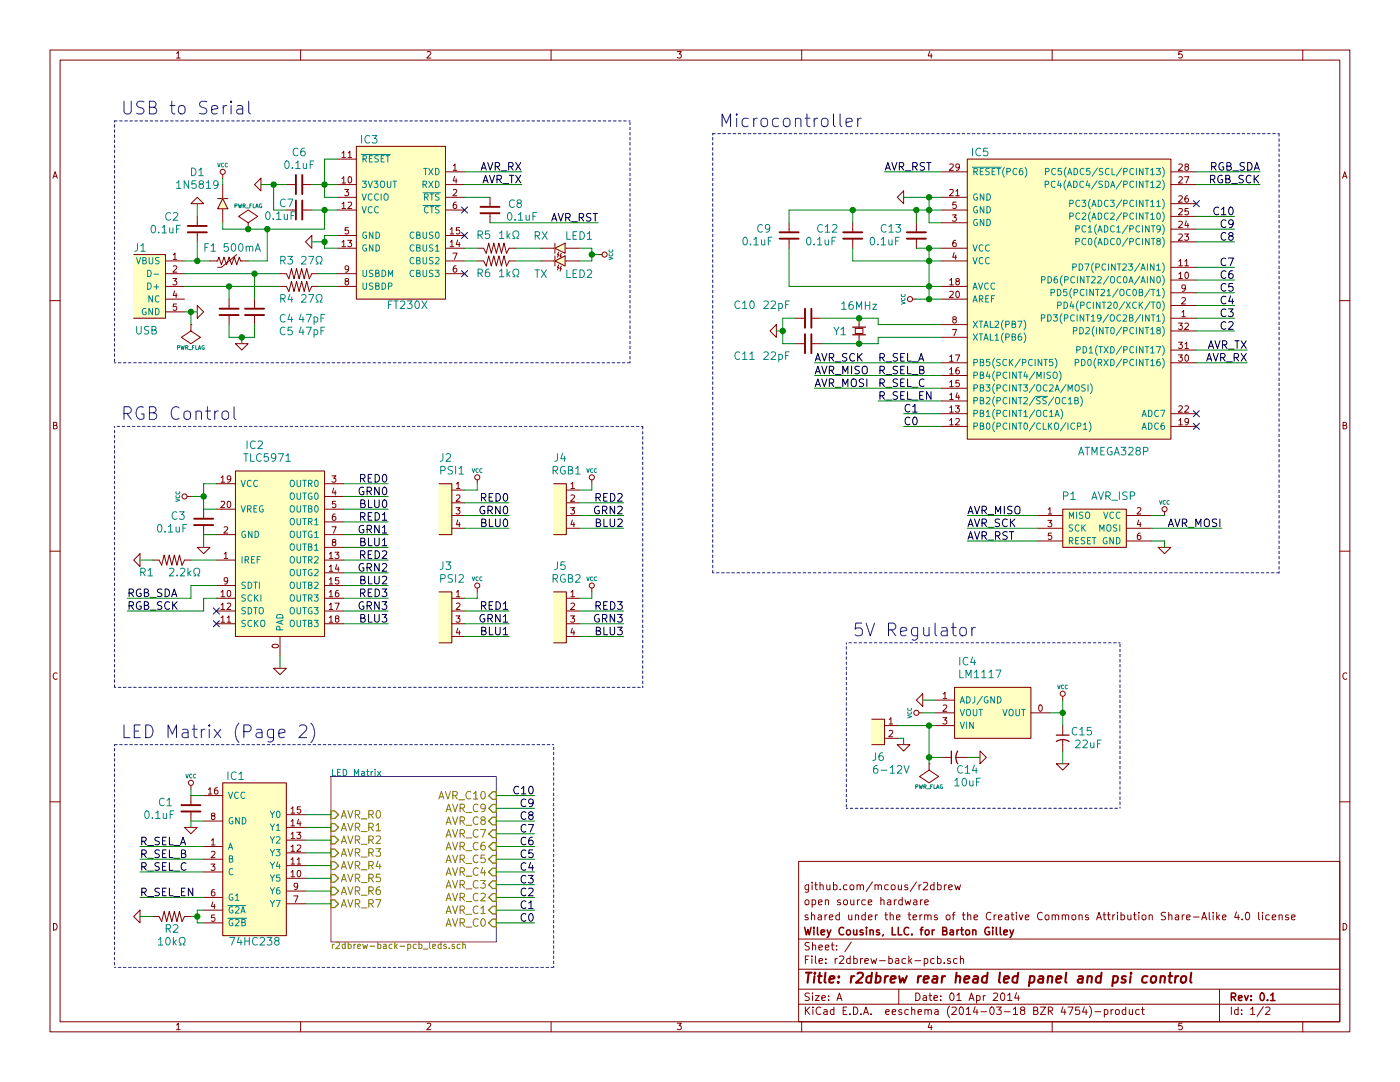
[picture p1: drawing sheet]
EESchema Schematic File Version 2
LIBS:power
LIBS:7400-ic
LIBS:analog-ic
LIBS:avr-mcu
LIBS:bluegiga
LIBS:connector
LIBS:freescale-ic
LIBS:ftdi-ic
LIBS:maxim-ic
LIBS:micrel-ic
LIBS:microchip-ic
LIBS:nxp-ic
LIBS:rohm
LIBS:sharp-relay
LIBS:sparkfun
LIBS:standard
LIBS:stmicro-mcu
LIBS:ti-ic
LIBS:uln-ic
LIBS:r2dbrew-back-pcb-cache
EELAYER 24 0
EELAYER END
$Descr A 11000 8500
encoding utf-8
Sheet 1 2
Title "r2dbrew rear head led panel and psi control"
Date "01 Apr 2014"
Rev "0.1"
Comp "Wiley Cousins, LLC. for Barton Gilley"
Comment1 "shared under the terms of the Creative Commons Attribution Share-Alike 4.0 license"
Comment2 "open source hardware"
Comment3 "github.com/mcous/r2dbrew"
Comment4 ""
$EndDescr
$Comp
L 2PIN_FEMALE J6
U 1 1
P 6950 5750
F 0 "J6" H 6900 5550 60  0000 C CNN
F 1 "6-12V" H 7000 5450 60  0000 C CNN
F 2 "" H 6900 5550 60  0000 C CNN
F 3 "" H 6900 5550 60  0000 C CNN
	1    6950 5750
	1    0    0    -1  
$EndComp
$Comp
L LM1117 IC4
U 1 1
P 7800 5600
F 0 "IC4" H 7600 6000 60  0000 C CNN
F 1 "LM1117" H 7700 5900 60  0000 C CNN
F 2 "" H 7800 5600 60  0000 C CNN
F 3 "" H 7800 5600 60  0000 C CNN
	1    7800 5600
	1    0    0    -1  
$EndComp
$Comp
L GND #PWR01
U 1 1
P 7100 5850
F 0 "#PWR01" H 7100 5850 30  0001 C CNN
F 1 "GND" H 7100 5780 30  0001 C CNN
F 2 "" H 7100 5850 60  0000 C CNN
F 3 "" H 7100 5850 60  0000 C CNN
	1    7100 5850
	1    0    0    -1  
$EndComp
$Comp
L PWR_FLAG #FLG02
U 1 1
P 7300 6000
F 0 "#FLG02" H 7300 6095 30  0001 C CNN
F 1 "PWR_FLAG" H 7300 6180 30  0000 C CNN
F 2 "" H 7300 6000 60  0000 C CNN
F 3 "" H 7300 6000 60  0000 C CNN
	1    7300 6000
	-1   0    0    1   
$EndComp
$Comp
L VCC #PWR03
U 1 1
P 7250 5600
F 0 "#PWR03" H 7250 5700 30  0001 C CNN
F 1 "VCC" H 7250 5700 30  0000 C CNN
F 2 "" H 7250 5600 60  0000 C CNN
F 3 "" H 7250 5600 60  0000 C CNN
	1    7250 5600
	0    -1   -1   0   
$EndComp
$Comp
L GND #PWR04
U 1 1
P 7250 5500
F 0 "#PWR04" H 7250 5500 30  0001 C CNN
F 1 "GND" H 7250 5430 30  0001 C CNN
F 2 "" H 7250 5500 60  0000 C CNN
F 3 "" H 7250 5500 60  0000 C CNN
	1    7250 5500
	0    1    1    0   
$EndComp
$Comp
L C_POL C14
U 1 1
P 7500 5950
F 0 "C14" H 7600 5850 60  0000 C CNN
F 1 "10uF" H 7600 5750 60  0000 C CNN
F 2 "" H 7500 5950 60  0001 C CNN
F 3 "" H 7500 5950 60  0001 C CNN
	1    7500 5950
	1    0    0    -1  
$EndComp
$Comp
L GND #PWR05
U 1 1
P 7700 5950
F 0 "#PWR05" H 7700 5950 30  0001 C CNN
F 1 "GND" H 7700 5880 30  0001 C CNN
F 2 "" H 7700 5950 60  0000 C CNN
F 3 "" H 7700 5950 60  0000 C CNN
	1    7700 5950
	0    -1   -1   0   
$EndComp
$Comp
L C_POL C15
U 1 1
P 8350 5800
F 0 "C15" V 8300 5950 60  0000 C CNN
F 1 "22uF" V 8400 6000 60  0000 C CNN
F 2 "" H 8350 5800 60  0001 C CNN
F 3 "" H 8350 5800 60  0001 C CNN
	1    8350 5800
	0    1    1    0   
$EndComp
$Comp
L VCC #PWR06
U 1 1
P 8350 5500
F 0 "#PWR06" H 8350 5600 30  0001 C CNN
F 1 "VCC" H 8350 5600 30  0000 C CNN
F 2 "" H 8350 5500 60  0000 C CNN
F 3 "" H 8350 5500 60  0000 C CNN
	1    8350 5500
	1    0    0    -1  
$EndComp
$Comp
L GND #PWR07
U 1 1
P 8350 6000
F 0 "#PWR07" H 8350 6000 30  0001 C CNN
F 1 "GND" H 8350 5930 30  0001 C CNN
F 2 "" H 8350 6000 60  0000 C CNN
F 3 "" H 8350 6000 60  0000 C CNN
	1    8350 6000
	1    0    0    -1  
$EndComp
$Comp
L ATMEGA328P_TQFP IC5
U 1 1
P 8400 2350
F 0 "IC5" H 7700 3500 60  0000 C CNN
F 1 "ATMEGA328P" H 8750 1150 60  0000 C CNN
F 2 "" H 8400 2350 60  0000 C CNN
F 3 "" H 8400 2350 60  0000 C CNN
	1    8400 2350
	1    0    0    -1  
$EndComp
Text Label 7100 3350 0    60   ~ 0
C0
Text Label 7100 3250 0    60   ~ 0
C1
Text Label 9700 2600 2    60   ~ 0
C2
Text Label 9700 2500 2    60   ~ 0
C3
Text Label 9700 2400 2    60   ~ 0
C4
Text Label 9700 2300 2    60   ~ 0
C5
Text Label 9700 2200 2    60   ~ 0
C6
Text Label 9700 2100 2    60   ~ 0
C7
Text Label 9700 1900 2    60   ~ 0
C8
Text Label 9700 1800 2    60   ~ 0
C9
Text Label 9700 1700 2    60   ~ 0
C10
Text Label 4200 7250 2    60   ~ 0
C0
Text Label 4200 7150 2    60   ~ 0
C1
Text Label 4200 7050 2    60   ~ 0
C2
Text Label 4200 6950 2    60   ~ 0
C3
Text Label 4200 6850 2    60   ~ 0
C4
Text Label 4200 6750 2    60   ~ 0
C5
Text Label 4200 6650 2    60   ~ 0
C6
Text Label 4200 6550 2    60   ~ 0
C7
Text Label 4200 6450 2    60   ~ 0
C8
Text Label 4200 6350 2    60   ~ 0
C9
Text Label 4200 6250 2    60   ~ 0
C10
$Comp
L 74HC238 IC1
U 1 1
P 2000 6750
F 0 "IC1" H 1850 7400 60  0000 C CNN
F 1 "74HC238" H 2000 6100 60  0000 C CNN
F 2 "" H 2000 6750 60  0000 C CNN
F 3 "" H 2000 6750 60  0000 C CNN
	1    2000 6750
	1    0    0    -1  
$EndComp
$Sheet
S 2600 6100 1300 1300
U 52E2D889
F0 "LED Matrix" 50
F1 "r2dbrew-back-pcb_leds.sch" 50
F2 "AVR_R0" I L 2600 6400 60 
F3 "AVR_R1" I L 2600 6500 60 
F4 "AVR_R2" I L 2600 6600 60 
F5 "AVR_R3" I L 2600 6700 60 
F6 "AVR_R4" I L 2600 6800 60 
F7 "AVR_R5" I L 2600 6900 60 
F8 "AVR_R6" I L 2600 7000 60 
F9 "AVR_R7" I L 2600 7100 60 
F10 "AVR_C0" I R 3900 7250 60 
F11 "AVR_C1" I R 3900 7150 60 
F12 "AVR_C2" I R 3900 7050 60 
F13 "AVR_C3" I R 3900 6950 60 
F14 "AVR_C4" I R 3900 6850 60 
F15 "AVR_C5" I R 3900 6750 60 
F16 "AVR_C6" I R 3900 6650 60 
F17 "AVR_C7" I R 3900 6550 60 
F18 "AVR_C8" I R 3900 6450 60 
F19 "AVR_C9" I R 3900 6350 60 
F20 "AVR_C10" I R 3900 6250 60 
$EndSheet
$Comp
L C C1
U 1 1
P 1500 6350
F 0 "C1" V 1550 6550 60  0000 C CNN
F 1 "0.1uF" V 1450 6600 60  0000 C CNN
F 2 "" H 1500 6350 60  0001 C CNN
F 3 "" H 1500 6350 60  0001 C CNN
	1    1500 6350
	0    -1   -1   0   
$EndComp
$Comp
L GND #PWR08
U 1 1
P 1500 6500
F 0 "#PWR08" H 1500 6500 30  0001 C CNN
F 1 "GND" H 1500 6430 30  0001 C CNN
F 2 "" H 1500 6500 60  0000 C CNN
F 3 "" H 1500 6500 60  0000 C CNN
	1    1500 6500
	1    0    0    -1  
$EndComp
$Comp
L VCC #PWR09
U 1 1
P 1500 6200
F 0 "#PWR09" H 1500 6300 30  0001 C CNN
F 1 "VCC" H 1500 6300 30  0000 C CNN
F 2 "" H 1500 6200 60  0000 C CNN
F 3 "" H 1500 6200 60  0000 C CNN
	1    1500 6200
	1    0    0    -1  
$EndComp
Text Label 1100 6650 0    60   ~ 0
R_SEL_A
Text Label 1100 6750 0    60   ~ 0
R_SEL_B
Text Label 1100 6850 0    60   ~ 0
R_SEL_C
Text Label 1100 7050 0    60   ~ 0
R_SEL_EN
$Comp
L R R2
U 1 1
P 1350 7200
F 0 "R2" H 1350 7100 60  0000 C CNN
F 1 "10kΩ" H 1350 7000 60  0000 C CNN
F 2 "" H 1350 7200 60  0001 C CNN
F 3 "" H 1350 7200 60  0001 C CNN
	1    1350 7200
	1    0    0    -1  
$EndComp
$Comp
L GND #PWR010
U 1 1
P 1100 7200
F 0 "#PWR010" H 1100 7200 30  0001 C CNN
F 1 "GND" H 1100 7130 30  0001 C CNN
F 2 "" H 1100 7200 60  0000 C CNN
F 3 "" H 1100 7200 60  0000 C CNN
	1    1100 7200
	0    1    1    0   
$EndComp
Text Label 6900 2850 0    60   ~ 0
R_SEL_A
Text Label 6900 2950 0    60   ~ 0
R_SEL_B
Text Label 6900 3050 0    60   ~ 0
R_SEL_C
Text Label 6900 3150 0    60   ~ 0
R_SEL_EN
Text Label 9800 2750 2    60   ~ 0
AVR_TX
Text Label 9800 2850 2    60   ~ 0
AVR_RX
Text Label 6950 1350 0    60   ~ 0
AVR_RST
Text Label 9900 1450 2    60   ~ 0
RGB_SCK
Text Label 9900 1350 2    60   ~ 0
RGB_SDA
NoConn ~ 9400 1600
NoConn ~ 9400 3250
NoConn ~ 9400 3350
$Comp
L CRYSTAL Y1
U 1 1
P 6750 2600
F 0 "Y1" V 6750 2750 60  0000 C CNN
F 1 "16MHz" V 6950 2600 60  0000 C CNN
F 2 "" H 6750 2600 60  0000 C CNN
F 3 "" H 6750 2600 60  0000 C CNN
	1    6750 2600
	0    -1   -1   0   
$EndComp
$Comp
L C C11
U 1 1
P 6350 2700
F 0 "C11" H 5850 2600 60  0000 C CNN
F 1 "22pF" H 6100 2600 60  0000 C CNN
F 2 "" H 6350 2700 60  0001 C CNN
F 3 "" H 6350 2700 60  0001 C CNN
	1    6350 2700
	1    0    0    -1  
$EndComp
$Comp
L C C10
U 1 1
P 6350 2500
F 0 "C10" H 5850 2600 60  0000 C CNN
F 1 "22pF" H 6100 2600 60  0000 C CNN
F 2 "" H 6350 2500 60  0001 C CNN
F 3 "" H 6350 2500 60  0001 C CNN
	1    6350 2500
	1    0    0    -1  
$EndComp
$Comp
L GND #PWR011
U 1 1
P 6100 2600
F 0 "#PWR011" H 6100 2600 30  0001 C CNN
F 1 "GND" H 6100 2530 30  0001 C CNN
F 2 "" H 6100 2600 60  0000 C CNN
F 3 "" H 6100 2600 60  0000 C CNN
	1    6100 2600
	0    1    1    0   
$EndComp
$Comp
L C C13
U 1 1
P 7200 1850
F 0 "C13" V 7150 1650 60  0000 C CNN
F 1 "0.1uF" V 7250 1600 60  0000 C CNN
F 2 "" H 7200 1850 60  0001 C CNN
F 3 "" H 7200 1850 60  0001 C CNN
	1    7200 1850
	0    1    1    0   
$EndComp
$Comp
L C C12
U 1 1
P 6700 1850
F 0 "C12" V 6650 1650 60  0000 C CNN
F 1 "0.1uF" V 6750 1600 60  0000 C CNN
F 2 "" H 6700 1850 60  0001 C CNN
F 3 "" H 6700 1850 60  0001 C CNN
	1    6700 1850
	0    1    1    0   
$EndComp
$Comp
L C C9
U 1 1
P 6200 1850
F 0 "C9" V 6150 1650 60  0000 C CNN
F 1 "0.1uF" V 6250 1600 60  0000 C CNN
F 2 "" H 6200 1850 60  0001 C CNN
F 3 "" H 6200 1850 60  0001 C CNN
	1    6200 1850
	0    1    1    0   
$EndComp
$Comp
L VCC #PWR012
U 1 1
P 7200 2350
F 0 "#PWR012" H 7200 2450 30  0001 C CNN
F 1 "VCC" H 7200 2450 30  0000 C CNN
F 2 "" H 7200 2350 60  0000 C CNN
F 3 "" H 7200 2350 60  0000 C CNN
	1    7200 2350
	0    -1   -1   0   
$EndComp
$Comp
L GND #PWR013
U 1 1
P 7100 1550
F 0 "#PWR013" H 7100 1550 30  0001 C CNN
F 1 "GND" H 7100 1480 30  0001 C CNN
F 2 "" H 7100 1550 60  0000 C CNN
F 3 "" H 7100 1550 60  0000 C CNN
	1    7100 1550
	0    1    1    0   
$EndComp
Text Label 6400 2850 0    60   ~ 0
AVR_SCK
Text Label 6400 2950 0    60   ~ 0
AVR_MISO
Text Label 6400 3050 0    60   ~ 0
AVR_MOSI
$Comp
L AVR_ISP P1
U 1 1
P 8600 4150
F 0 "P1" H 8400 4400 60  0000 C CNN
F 1 "AVR_ISP" H 8750 4400 60  0000 C CNN
F 2 "" H 8600 4150 60  0001 C CNN
F 3 "" H 8600 4150 60  0001 C CNN
	1    8600 4150
	1    0    0    -1  
$EndComp
$Comp
L VCC #PWR014
U 1 1
P 9150 4050
F 0 "#PWR014" H 9150 4150 30  0001 C CNN
F 1 "VCC" H 9150 4150 30  0000 C CNN
F 2 "" H 9150 4050 60  0000 C CNN
F 3 "" H 9150 4050 60  0000 C CNN
	1    9150 4050
	1    0    0    -1  
$EndComp
Text Label 7600 4050 0    60   ~ 0
AVR_MISO
Text Label 7600 4150 0    60   ~ 0
AVR_SCK
Text Label 7600 4250 0    60   ~ 0
AVR_RST
Text Label 9600 4150 2    60   ~ 0
AVR_MOSI
$Comp
L GND #PWR015
U 1 1
P 9150 4300
F 0 "#PWR015" H 9150 4300 30  0001 C CNN
F 1 "GND" H 9150 4230 30  0001 C CNN
F 2 "" H 9150 4300 60  0000 C CNN
F 3 "" H 9150 4300 60  0000 C CNN
	1    9150 4300
	1    0    0    -1  
$EndComp
$Comp
L MICROUSB J1
U 1 1
P 1250 2250
F 0 "J1" H 1100 2550 60  0000 C CNN
F 1 "USB" H 1150 1900 60  0000 C CNN
F 2 "" H 1150 2250 60  0001 C CNN
F 3 "" H 1150 2250 60  0001 C CNN
	1    1250 2250
	1    0    0    -1  
$EndComp
$Comp
L GND #PWR016
U 1 1
P 1550 2450
F 0 "#PWR016" H 1550 2450 30  0001 C CNN
F 1 "GND" H 1550 2380 30  0001 C CNN
F 2 "" H 1550 2450 60  0000 C CNN
F 3 "" H 1550 2450 60  0000 C CNN
	1    1550 2450
	0    -1   -1   0   
$EndComp
$Comp
L R R3
U 1 1
P 2350 2150
F 0 "R3" H 2250 2250 60  0000 C CNN
F 1 "27Ω" H 2450 2250 60  0000 C CNN
F 2 "" H 2350 2150 60  0001 C CNN
F 3 "" H 2350 2150 60  0001 C CNN
	1    2350 2150
	1    0    0    -1  
$EndComp
$Comp
L R R4
U 1 1
P 2350 2250
F 0 "R4" H 2250 2150 60  0000 C CNN
F 1 "27Ω" H 2450 2150 60  0000 C CNN
F 2 "" H 2350 2250 60  0001 C CNN
F 3 "" H 2350 2250 60  0001 C CNN
	1    2350 2250
	1    0    0    -1  
$EndComp
$Comp
L C C4
U 1 1
P 1800 2450
F 0 "C4" V 1750 2000 60  0000 C CNN
F 1 "47pF" V 1650 1800 60  0000 C CNN
F 2 "" H 1800 2450 60  0001 C CNN
F 3 "" H 1800 2450 60  0001 C CNN
	1    1800 2450
	0    -1   -1   0   
$EndComp
$Comp
L C C5
U 1 1
P 2000 2450
F 0 "C5" V 1850 2200 60  0000 C CNN
F 1 "47pF" V 1950 2000 60  0000 C CNN
F 2 "" H 2000 2450 60  0001 C CNN
F 3 "" H 2000 2450 60  0001 C CNN
	1    2000 2450
	0    -1   -1   0   
$EndComp
$Comp
L GND #PWR017
U 1 1
P 1900 2700
F 0 "#PWR017" H 1900 2700 30  0001 C CNN
F 1 "GND" H 1900 2630 30  0001 C CNN
F 2 "" H 1900 2700 60  0000 C CNN
F 3 "" H 1900 2700 60  0000 C CNN
	1    1900 2700
	1    0    0    -1  
$EndComp
$Comp
L FT230X_SOP IC3
U 1 1
P 3150 1900
F 0 "IC3" H 2900 2700 60  0000 C CNN
F 1 "FT230X" H 3200 1400 60  0000 C CNN
F 2 "" H 3150 1900 60  0001 C CNN
F 3 "" H 3150 1900 60  0001 C CNN
	1    3150 1900
	1    0    0    -1  
$EndComp
$Comp
L C C6
U 1 1
P 2350 1450
F 0 "C6" H 2350 1700 60  0000 C CNN
F 1 "0.1uF" H 2350 1600 60  0000 C CNN
F 2 "" H 2350 1450 60  0001 C CNN
F 3 "" H 2350 1450 60  0001 C CNN
	1    2350 1450
	1    0    0    -1  
$EndComp
$Comp
L C C7
U 1 1
P 2350 1650
F 0 "C7" H 2250 1700 60  0000 C CNN
F 1 "0.1uF" H 2200 1600 60  0000 C CNN
F 2 "" H 2350 1650 60  0001 C CNN
F 3 "" H 2350 1650 60  0001 C CNN
	1    2350 1650
	1    0    0    -1  
$EndComp
$Comp
L GND #PWR018
U 1 1
P 2450 1900
F 0 "#PWR018" H 2450 1900 30  0001 C CNN
F 1 "GND" H 2450 1830 30  0001 C CNN
F 2 "" H 2450 1900 60  0000 C CNN
F 3 "" H 2450 1900 60  0000 C CNN
	1    2450 1900
	0    1    1    0   
$EndComp
$Comp
L C C2
U 1 1
P 1550 1800
F 0 "C2" V 1650 2000 60  0000 C CNN
F 1 "0.1uF" V 1550 2050 60  0000 C CNN
F 2 "" H 1550 1800 60  0001 C CNN
F 3 "" H 1550 1800 60  0001 C CNN
	1    1550 1800
	0    -1   -1   0   
$EndComp
$Comp
L PTC F1
U 1 1
P 1800 2050
F 0 "F1" H 1650 2150 60  0000 C CNN
F 1 "500mA" H 1900 2150 60  0000 C CNN
F 2 "" H 1800 2050 60  0000 C CNN
F 3 "" H 1800 2050 60  0000 C CNN
	1    1800 2050
	1    0    0    -1  
$EndComp
$Comp
L GND #PWR019
U 1 1
P 1550 1600
F 0 "#PWR019" H 1550 1600 30  0001 C CNN
F 1 "GND" H 1550 1530 30  0001 C CNN
F 2 "" H 1550 1600 60  0000 C CNN
F 3 "" H 1550 1600 60  0000 C CNN
	1    1550 1600
	-1   0    0    1   
$EndComp
Wire Wire Line
	7100 5850 7100 5800
Wire Wire Line
	7100 5800 7050 5800
Wire Wire Line
	7050 5700 7350 5700
Wire Wire Line
	7300 5700 7300 6000
Connection ~ 7300 5700
Wire Wire Line
	7250 5600 7350 5600
Wire Wire Line
	7250 5500 7350 5500
Wire Wire Line
	7300 5950 7400 5950
Connection ~ 7300 5950
Wire Wire Line
	7700 5950 7600 5950
Wire Wire Line
	8250 5600 8350 5600
Wire Wire Line
	8350 5500 8350 5700
Connection ~ 8350 5600
Wire Wire Line
	8350 6000 8350 5900
Wire Wire Line
	2400 6400 2600 6400
Wire Wire Line
	2400 6500 2600 6500
Wire Wire Line
	2400 6600 2600 6600
Wire Wire Line
	2400 6700 2600 6700
Wire Wire Line
	2400 6800 2600 6800
Wire Wire Line
	2400 6900 2600 6900
Wire Wire Line
	2400 7000 2600 7000
Wire Wire Line
	2400 7100 2600 7100
Wire Wire Line
	1500 6200 1500 6250
Wire Wire Line
	1500 6250 1600 6250
Wire Wire Line
	1500 6500 1500 6450
Wire Wire Line
	1500 6450 1600 6450
Wire Wire Line
	1100 6850 1600 6850
Wire Wire Line
	1100 6750 1600 6750
Wire Wire Line
	1100 6650 1600 6650
Wire Wire Line
	1100 7200 1200 7200
Wire Wire Line
	1500 7200 1550 7200
Wire Wire Line
	1550 7150 1550 7250
Wire Wire Line
	1550 7150 1600 7150
Wire Wire Line
	1550 7250 1600 7250
Connection ~ 1550 7200
Wire Wire Line
	1100 7050 1600 7050
Wire Wire Line
	6400 3050 7400 3050
Wire Wire Line
	6400 2950 7400 2950
Wire Wire Line
	6400 2850 7400 2850
Wire Wire Line
	6900 3150 7400 3150
Wire Wire Line
	7100 3250 7400 3250
Wire Wire Line
	7100 3350 7400 3350
Wire Wire Line
	9700 1900 9400 1900
Wire Wire Line
	9700 1800 9400 1800
Wire Wire Line
	9700 1700 9400 1700
Wire Wire Line
	9700 2600 9400 2600
Wire Wire Line
	9400 2500 9700 2500
Wire Wire Line
	9700 2400 9400 2400
Wire Wire Line
	9400 2300 9700 2300
Wire Wire Line
	9700 2200 9400 2200
Wire Wire Line
	9400 2100 9700 2100
Wire Wire Line
	9800 2850 9400 2850
Wire Wire Line
	9800 2750 9400 2750
Wire Wire Line
	6950 1350 7400 1350
Wire Wire Line
	9900 1450 9400 1450
Wire Wire Line
	9400 1350 9900 1350
Wire Wire Line
	7400 2650 6900 2650
Wire Wire Line
	6900 2650 6900 2700
Wire Wire Line
	7400 2550 6900 2550
Wire Wire Line
	6900 2550 6900 2500
Connection ~ 6750 2500
Connection ~ 6750 2700
Wire Wire Line
	6100 2600 6150 2600
Wire Wire Line
	6150 2500 6150 2700
Wire Wire Line
	6150 2500 6250 2500
Wire Wire Line
	6150 2700 6250 2700
Connection ~ 6150 2600
Wire Wire Line
	7200 1950 7400 1950
Wire Wire Line
	6700 2050 7400 2050
Wire Wire Line
	6200 2250 7400 2250
Wire Wire Line
	7200 2350 7400 2350
Wire Wire Line
	7300 1950 7300 2350
Connection ~ 7300 2250
Wire Wire Line
	6200 1950 6200 2250
Wire Wire Line
	6700 1950 6700 2050
Connection ~ 7300 2050
Connection ~ 7300 1950
Connection ~ 7300 2350
Wire Wire Line
	7200 1750 7200 1650
Wire Wire Line
	6200 1650 7400 1650
Wire Wire Line
	6200 1650 6200 1750
Wire Wire Line
	7400 1750 7300 1750
Wire Wire Line
	7300 1750 7300 1550
Wire Wire Line
	7100 1550 7400 1550
Connection ~ 7300 1650
Connection ~ 7200 1650
Wire Wire Line
	6700 1750 6700 1650
Connection ~ 6700 1650
Connection ~ 7300 1550
Wire Wire Line
	6900 2700 6450 2700
Wire Wire Line
	6900 2500 6450 2500
Wire Wire Line
	9150 4300 9150 4250
Wire Wire Line
	9150 4250 9050 4250
Wire Wire Line
	9050 4050 9150 4050
Wire Wire Line
	9050 4150 9600 4150
Wire Wire Line
	8150 4050 7600 4050
Wire Wire Line
	7600 4150 8150 4150
Wire Wire Line
	8150 4250 7600 4250
Wire Wire Line
	4200 6250 3900 6250
Wire Wire Line
	4200 6350 3900 6350
Wire Wire Line
	4200 6450 3900 6450
Wire Wire Line
	3900 6550 4200 6550
Wire Wire Line
	4200 6650 3900 6650
Wire Wire Line
	3900 6750 4200 6750
Wire Wire Line
	4200 6850 3900 6850
Wire Wire Line
	3900 6950 4200 6950
Wire Wire Line
	4200 7050 3900 7050
Wire Wire Line
	4200 7150 3900 7150
Wire Wire Line
	4200 7250 3900 7250
Wire Wire Line
	1550 2450 1450 2450
Wire Wire Line
	1900 2700 1900 2650
Wire Wire Line
	1800 2650 2000 2650
Wire Wire Line
	1800 2650 1800 2550
Wire Wire Line
	2000 2650 2000 2550
Connection ~ 1900 2650
Wire Wire Line
	1450 2250 2200 2250
Wire Wire Line
	1450 2150 2200 2150
Wire Wire Line
	2000 2350 2000 2150
Connection ~ 2000 2150
Wire Wire Line
	1800 2350 1800 2250
Connection ~ 1800 2250
Wire Wire Line
	2500 2150 2650 2150
Wire Wire Line
	2500 2250 2650 2250
Wire Wire Line
	2550 1850 2550 1950
Wire Wire Line
	2550 1850 2650 1850
Wire Wire Line
	2550 1950 2650 1950
Connection ~ 2550 1900
Wire Wire Line
	2650 1250 2550 1250
Wire Wire Line
	2550 1250 2550 1550
Wire Wire Line
	2450 1450 2650 1450
Connection ~ 2550 1450
Wire Wire Line
	1450 2050 1650 2050
Wire Wire Line
	1550 2050 1550 1900
Connection ~ 1550 2050
Wire Wire Line
	1550 1600 1550 1700
Wire Wire Line
	1950 2050 2100 2050
Wire Wire Line
	2550 1550 2650 1550
$Comp
L GND #PWR020
U 1 1
P 2050 1450
F 0 "#PWR020" H 2050 1450 30  0001 C CNN
F 1 "GND" H 2050 1380 30  0001 C CNN
F 2 "" H 2050 1450 60  0000 C CNN
F 3 "" H 2050 1450 60  0000 C CNN
	1    2050 1450
	0    1    1    0   
$EndComp
Wire Wire Line
	2050 1450 2250 1450
Wire Wire Line
	2450 1900 2550 1900
Wire Wire Line
	2150 1650 2250 1650
Wire Wire Line
	2550 1800 2550 1650
Wire Wire Line
	2450 1650 2650 1650
Connection ~ 2550 1650
Wire Wire Line
	2100 2050 2100 1800
Wire Wire Line
	1750 1800 2550 1800
Wire Wire Line
	2150 1450 2150 1650
Connection ~ 2150 1450
$Comp
L D D1
U 1 1
P 1750 1600
F 0 "D1" V 2000 1800 60  0000 C CNN
F 1 "1N5819" V 1900 1800 60  0000 C CNN
F 2 "" H 1750 1600 60  0001 C CNN
F 3 "" H 1750 1600 60  0001 C CNN
	1    1750 1600
	0    -1   -1   0   
$EndComp
$Comp
L VCC #PWR021
U 1 1
P 1750 1400
F 0 "#PWR021" H 1750 1500 30  0001 C CNN
F 1 "VCC" H 1750 1500 30  0000 C CNN
F 2 "" H 1750 1400 60  0000 C CNN
F 3 "" H 1750 1400 60  0000 C CNN
	1    1750 1400
	1    0    0    -1  
$EndComp
Connection ~ 2100 1800
Wire Wire Line
	1750 1800 1750 1750
Wire Wire Line
	1750 1450 1750 1400
NoConn ~ 3650 1650
$Comp
L C C8
U 1 1
P 3850 1650
F 0 "C8" V 3900 1450 60  0000 C CNN
F 1 "0.1uF" V 3800 1400 60  0000 C CNN
F 2 "" H 3850 1650 60  0001 C CNN
F 3 "" H 3850 1650 60  0001 C CNN
	1    3850 1650
	0    -1   -1   0   
$EndComp
Text Label 4700 1750 2    60   ~ 0
AVR_RST
Wire Wire Line
	4700 1750 3850 1750
Wire Wire Line
	3850 1550 3650 1550
Text Label 4100 1350 2    60   ~ 0
AVR_RX
Text Label 4100 1450 2    60   ~ 0
AVR_TX
Wire Wire Line
	4100 1450 3650 1450
Wire Wire Line
	4100 1350 3650 1350
$Comp
L R R5
U 1 1
P 3900 1950
F 0 "R5" H 3800 2050 60  0000 C CNN
F 1 "1kΩ" H 4000 2050 60  0000 C CNN
F 2 "" H 3900 1950 60  0001 C CNN
F 3 "" H 3900 1950 60  0001 C CNN
	1    3900 1950
	1    0    0    -1  
$EndComp
$Comp
L R R6
U 1 1
P 3900 2050
F 0 "R6" H 3800 1950 60  0000 C CNN
F 1 "1kΩ" H 4000 1950 60  0000 C CNN
F 2 "" H 3900 2050 60  0001 C CNN
F 3 "" H 3900 2050 60  0001 C CNN
	1    3900 2050
	1    0    0    -1  
$EndComp
Wire Wire Line
	3750 1950 3650 1950
Wire Wire Line
	3750 2050 3650 2050
$Comp
L LED LED1
U 1 1
P 4400 1950
F 0 "LED1" H 4250 1850 60  0000 C CNN
F 1 "RX" H 4550 1850 60  0000 C CNN
F 2 "" H 4400 1950 60  0001 C CNN
F 3 "" H 4400 1950 60  0001 C CNN
	1    4400 1950
	-1   0    0    1   
$EndComp
$Comp
L LED LED2
U 1 1
P 4400 2050
F 0 "LED2" H 4250 2150 60  0000 C CNN
F 1 "TX" H 4550 2150 60  0000 C CNN
F 2 "" H 4400 2050 60  0001 C CNN
F 3 "" H 4400 2050 60  0001 C CNN
	1    4400 2050
	-1   0    0    1   
$EndComp
$Comp
L VCC #PWR022
U 1 1
P 4700 2000
F 0 "#PWR022" H 4700 2100 30  0001 C CNN
F 1 "VCC" H 4700 2100 30  0000 C CNN
F 2 "" H 4700 2000 60  0000 C CNN
F 3 "" H 4700 2000 60  0000 C CNN
	1    4700 2000
	0    1    1    0   
$EndComp
Wire Wire Line
	4700 2000 4650 2000
Wire Wire Line
	4650 1950 4650 2050
Wire Wire Line
	4650 1950 4550 1950
Wire Wire Line
	4650 2050 4550 2050
Connection ~ 4650 2000
Wire Wire Line
	4250 1950 4050 1950
Wire Wire Line
	4250 2050 4050 2050
NoConn ~ 3650 1850
NoConn ~ 3650 2150
$Comp
L TLC5971_SOP IC2
U 1 1
P 2200 4350
F 0 "IC2" H 2000 5200 60  0000 C CNN
F 1 "TLC5971" H 2100 5100 60  0000 C CNN
F 2 "" H 2200 4350 60  0001 C CNN
F 3 "" H 2200 4350 60  0001 C CNN
F 4 "TI" H 1900 3600 60  0001 C CNN "Manufacturer"
F 5 "TLC5971PWP" H 2300 3600 60  0001 C CNN "Part"
	1    2200 4350
	1    0    0    -1  
$EndComp
$Comp
L VCC #PWR023
U 1 1
P 1500 3900
F 0 "#PWR023" H 1500 4000 30  0001 C CNN
F 1 "VCC" H 1500 4000 30  0000 C CNN
F 2 "" H 1500 3900 60  0000 C CNN
F 3 "" H 1500 3900 60  0000 C CNN
	1    1500 3900
	0    -1   -1   0   
$EndComp
Wire Wire Line
	1500 3900 1600 3900
Wire Wire Line
	1600 3800 1600 4000
Wire Wire Line
	1600 3800 1700 3800
Wire Wire Line
	1600 4000 1700 4000
Connection ~ 1600 3900
$Comp
L C C3
U 1 1
P 1600 4100
F 0 "C3" V 1650 4300 60  0000 C CNN
F 1 "0.1uF" V 1550 4350 60  0000 C CNN
F 2 "" H 1600 4100 60  0001 C CNN
F 3 "" H 1600 4100 60  0001 C CNN
	1    1600 4100
	0    -1   -1   0   
$EndComp
$Comp
L GND #PWR024
U 1 1
P 1600 4300
F 0 "#PWR024" H 1600 4300 30  0001 C CNN
F 1 "GND" H 1600 4230 30  0001 C CNN
F 2 "" H 1600 4300 60  0000 C CNN
F 3 "" H 1600 4300 60  0000 C CNN
	1    1600 4300
	1    0    0    -1  
$EndComp
Wire Wire Line
	1600 4300 1600 4200
Wire Wire Line
	1600 4200 1700 4200
$Comp
L R R1
U 1 1
P 1350 4400
F 0 "R1" H 1150 4300 60  0000 C CNN
F 1 "2.2kΩ" H 1450 4300 60  0000 C CNN
F 2 "" H 1350 4400 60  0001 C CNN
F 3 "" H 1350 4400 60  0001 C CNN
	1    1350 4400
	1    0    0    -1  
$EndComp
$Comp
L GND #PWR025
U 1 1
P 1100 4400
F 0 "#PWR025" H 1100 4400 30  0001 C CNN
F 1 "GND" H 1100 4330 30  0001 C CNN
F 2 "" H 1100 4400 60  0000 C CNN
F 3 "" H 1100 4400 60  0000 C CNN
	1    1100 4400
	0    1    1    0   
$EndComp
Wire Wire Line
	1500 4400 1700 4400
Text Label 1000 4800 0    60   ~ 0
RGB_SCK
Text Label 1000 4700 0    60   ~ 0
RGB_SDA
Wire Wire Line
	1000 4700 1500 4700
Wire Wire Line
	1500 4700 1500 4600
Wire Wire Line
	1500 4600 1700 4600
Wire Wire Line
	1700 4700 1600 4700
Wire Wire Line
	1600 4700 1600 4800
Wire Wire Line
	1600 4800 1000 4800
NoConn ~ 1700 4800
NoConn ~ 1700 4900
$Comp
L GND #PWR026
U 1 1
P 2200 5250
F 0 "#PWR026" H 2200 5250 30  0001 C CNN
F 1 "GND" H 2200 5180 30  0001 C CNN
F 2 "" H 2200 5250 60  0000 C CNN
F 3 "" H 2200 5250 60  0000 C CNN
	1    2200 5250
	1    0    0    -1  
$EndComp
Wire Wire Line
	2200 5250 2200 5150
Text Label 3050 3800 2    60   ~ 0
RED0
Text Label 3050 3900 2    60   ~ 0
GRN0
Text Label 3050 4000 2    60   ~ 0
BLU0
Wire Wire Line
	3050 4000 2700 4000
Wire Wire Line
	3050 3900 2700 3900
Wire Wire Line
	3050 3800 2700 3800
Text Label 3050 4100 2    60   ~ 0
RED1
Text Label 3050 4200 2    60   ~ 0
GRN1
Text Label 3050 4300 2    60   ~ 0
BLU1
Wire Wire Line
	3050 4300 2700 4300
Wire Wire Line
	3050 4200 2700 4200
Wire Wire Line
	3050 4100 2700 4100
Text Label 3050 4400 2    60   ~ 0
RED2
Text Label 3050 4500 2    60   ~ 0
GRN2
Text Label 3050 4600 2    60   ~ 0
BLU2
Wire Wire Line
	3050 4600 2700 4600
Wire Wire Line
	3050 4500 2700 4500
Wire Wire Line
	3050 4400 2700 4400
Text Label 3050 4700 2    60   ~ 0
RED3
Text Label 3050 4800 2    60   ~ 0
GRN3
Text Label 3050 4900 2    60   ~ 0
BLU3
Wire Wire Line
	3050 4900 2700 4900
Wire Wire Line
	3050 4800 2700 4800
Wire Wire Line
	3050 4700 2700 4700
$Comp
L 4PIN_FEMALE J2
U 1 1
P 3550 4000
F 0 "J2" H 3500 4400 60  0000 C CNN
F 1 "PSI1" H 3550 4300 60  0000 C CNN
F 2 "" H 3500 3900 60  0001 C CNN
F 3 "" H 3500 3900 60  0001 C CNN
	1    3550 4000
	1    0    0    -1  
$EndComp
$Comp
L 4PIN_FEMALE J3
U 1 1
P 3550 4850
F 0 "J3" H 3500 5250 60  0000 C CNN
F 1 "PSI2" H 3550 5150 60  0000 C CNN
F 2 "" H 3500 4750 60  0001 C CNN
F 3 "" H 3500 4750 60  0001 C CNN
	1    3550 4850
	1    0    0    -1  
$EndComp
$Comp
L 4PIN_FEMALE J4
U 1 1
P 4450 4000
F 0 "J4" H 4400 4400 60  0000 C CNN
F 1 "RGB1" H 4450 4300 60  0000 C CNN
F 2 "" H 4400 3900 60  0001 C CNN
F 3 "" H 4400 3900 60  0001 C CNN
	1    4450 4000
	1    0    0    -1  
$EndComp
$Comp
L 4PIN_FEMALE J5
U 1 1
P 4450 4850
F 0 "J5" H 4400 5250 60  0000 C CNN
F 1 "RGB2" H 4450 5150 60  0000 C CNN
F 2 "" H 4400 4750 60  0001 C CNN
F 3 "" H 4400 4750 60  0001 C CNN
	1    4450 4850
	1    0    0    -1  
$EndComp
Text Label 4000 3950 2    60   ~ 0
RED0
Text Label 4000 4050 2    60   ~ 0
GRN0
Text Label 4000 4150 2    60   ~ 0
BLU0
Wire Wire Line
	4000 4150 3650 4150
Wire Wire Line
	4000 4050 3650 4050
Wire Wire Line
	4000 3950 3650 3950
$Comp
L VCC #PWR027
U 1 1
P 3750 3800
F 0 "#PWR027" H 3750 3900 30  0001 C CNN
F 1 "VCC" H 3750 3900 30  0000 C CNN
F 2 "" H 3750 3800 60  0000 C CNN
F 3 "" H 3750 3800 60  0000 C CNN
	1    3750 3800
	1    0    0    -1  
$EndComp
Wire Wire Line
	3750 3800 3750 3850
Wire Wire Line
	3750 3850 3650 3850
Text Label 4000 4800 2    60   ~ 0
RED1
Text Label 4000 4900 2    60   ~ 0
GRN1
Text Label 4000 5000 2    60   ~ 0
BLU1
Wire Wire Line
	4000 5000 3650 5000
Wire Wire Line
	4000 4900 3650 4900
Wire Wire Line
	4000 4800 3650 4800
$Comp
L VCC #PWR028
U 1 1
P 3750 4650
F 0 "#PWR028" H 3750 4750 30  0001 C CNN
F 1 "VCC" H 3750 4750 30  0000 C CNN
F 2 "" H 3750 4650 60  0000 C CNN
F 3 "" H 3750 4650 60  0000 C CNN
	1    3750 4650
	1    0    0    -1  
$EndComp
Wire Wire Line
	3750 4650 3750 4700
Wire Wire Line
	3750 4700 3650 4700
Text Label 4900 4800 2    60   ~ 0
RED3
Text Label 4900 4900 2    60   ~ 0
GRN3
Text Label 4900 5000 2    60   ~ 0
BLU3
Wire Wire Line
	4900 5000 4550 5000
Wire Wire Line
	4900 4900 4550 4900
Wire Wire Line
	4900 4800 4550 4800
$Comp
L VCC #PWR029
U 1 1
P 4650 4650
F 0 "#PWR029" H 4650 4750 30  0001 C CNN
F 1 "VCC" H 4650 4750 30  0000 C CNN
F 2 "" H 4650 4650 60  0000 C CNN
F 3 "" H 4650 4650 60  0000 C CNN
	1    4650 4650
	1    0    0    -1  
$EndComp
Wire Wire Line
	4650 4650 4650 4700
Wire Wire Line
	4650 4700 4550 4700
Text Label 4900 3950 2    60   ~ 0
RED2
Text Label 4900 4050 2    60   ~ 0
GRN2
Text Label 4900 4150 2    60   ~ 0
BLU2
Wire Wire Line
	4900 4150 4550 4150
Wire Wire Line
	4900 4050 4550 4050
Wire Wire Line
	4900 3950 4550 3950
$Comp
L VCC #PWR030
U 1 1
P 4650 3800
F 0 "#PWR030" H 4650 3900 30  0001 C CNN
F 1 "VCC" H 4650 3900 30  0000 C CNN
F 2 "" H 4650 3800 60  0000 C CNN
F 3 "" H 4650 3800 60  0000 C CNN
	1    4650 3800
	1    0    0    -1  
$EndComp
Wire Wire Line
	4650 3800 4650 3850
Wire Wire Line
	4650 3850 4550 3850
Wire Notes Line
	900  5850 900  7600
Wire Notes Line
	900  7600 4350 7600
Wire Notes Line
	4350 7600 4350 5850
Wire Notes Line
	4350 5850 900  5850
Text Notes 950  5800 0    100  ~ 0
LED Matrix (Page 2)
Wire Notes Line
	900  3350 900  5400
Wire Notes Line
	900  5400 5050 5400
Wire Notes Line
	5050 5400 5050 3350
Wire Notes Line
	5050 3350 900  3350
Text Notes 950  3300 0    100  ~ 0
RGB Control
Wire Notes Line
	900  950  900  2850
Wire Notes Line
	900  2850 4950 2850
Wire Notes Line
	4950 2850 4950 950 
Wire Notes Line
	4950 950  900  950 
Text Notes 950  900  0    100  ~ 0
USB to Serial
Wire Notes Line
	5600 1050 5600 4500
Wire Notes Line
	5600 4500 10050 4500
Wire Notes Line
	10050 4500 10050 1050
Wire Notes Line
	10050 1050 5600 1050
Text Notes 5650 1000 0    100  ~ 0
Microcontroller
Wire Notes Line
	6650 5050 6650 6350
Wire Notes Line
	6650 6350 8800 6350
Wire Notes Line
	8800 6350 8800 5050
Wire Notes Line
	8800 5050 6650 5050
Text Notes 6700 5000 0    100  ~ 0
5V Regulator
$Comp
L PWR_FLAG #FLG031
U 1 1
P 1950 1800
F 0 "#FLG031" H 1950 1895 30  0001 C CNN
F 1 "PWR_FLAG" H 1950 1980 30  0000 C CNN
F 2 "" H 1950 1800 60  0000 C CNN
F 3 "" H 1950 1800 60  0000 C CNN
	1    1950 1800
	1    0    0    -1  
$EndComp
Wire Wire Line
	1100 4400 1200 4400
$Comp
L PWR_FLAG #FLG032
U 1 1
P 1500 2550
F 0 "#FLG032" H 1500 2645 30  0001 C CNN
F 1 "PWR_FLAG" H 1500 2730 30  0000 C CNN
F 2 "" H 1500 2550 60  0000 C CNN
F 3 "" H 1500 2550 60  0000 C CNN
	1    1500 2550
	-1   0    0    1   
$EndComp
Wire Wire Line
	1500 2550 1500 2450
Connection ~ 1500 2450
Connection ~ 1950 1800
$EndSCHEMATC
